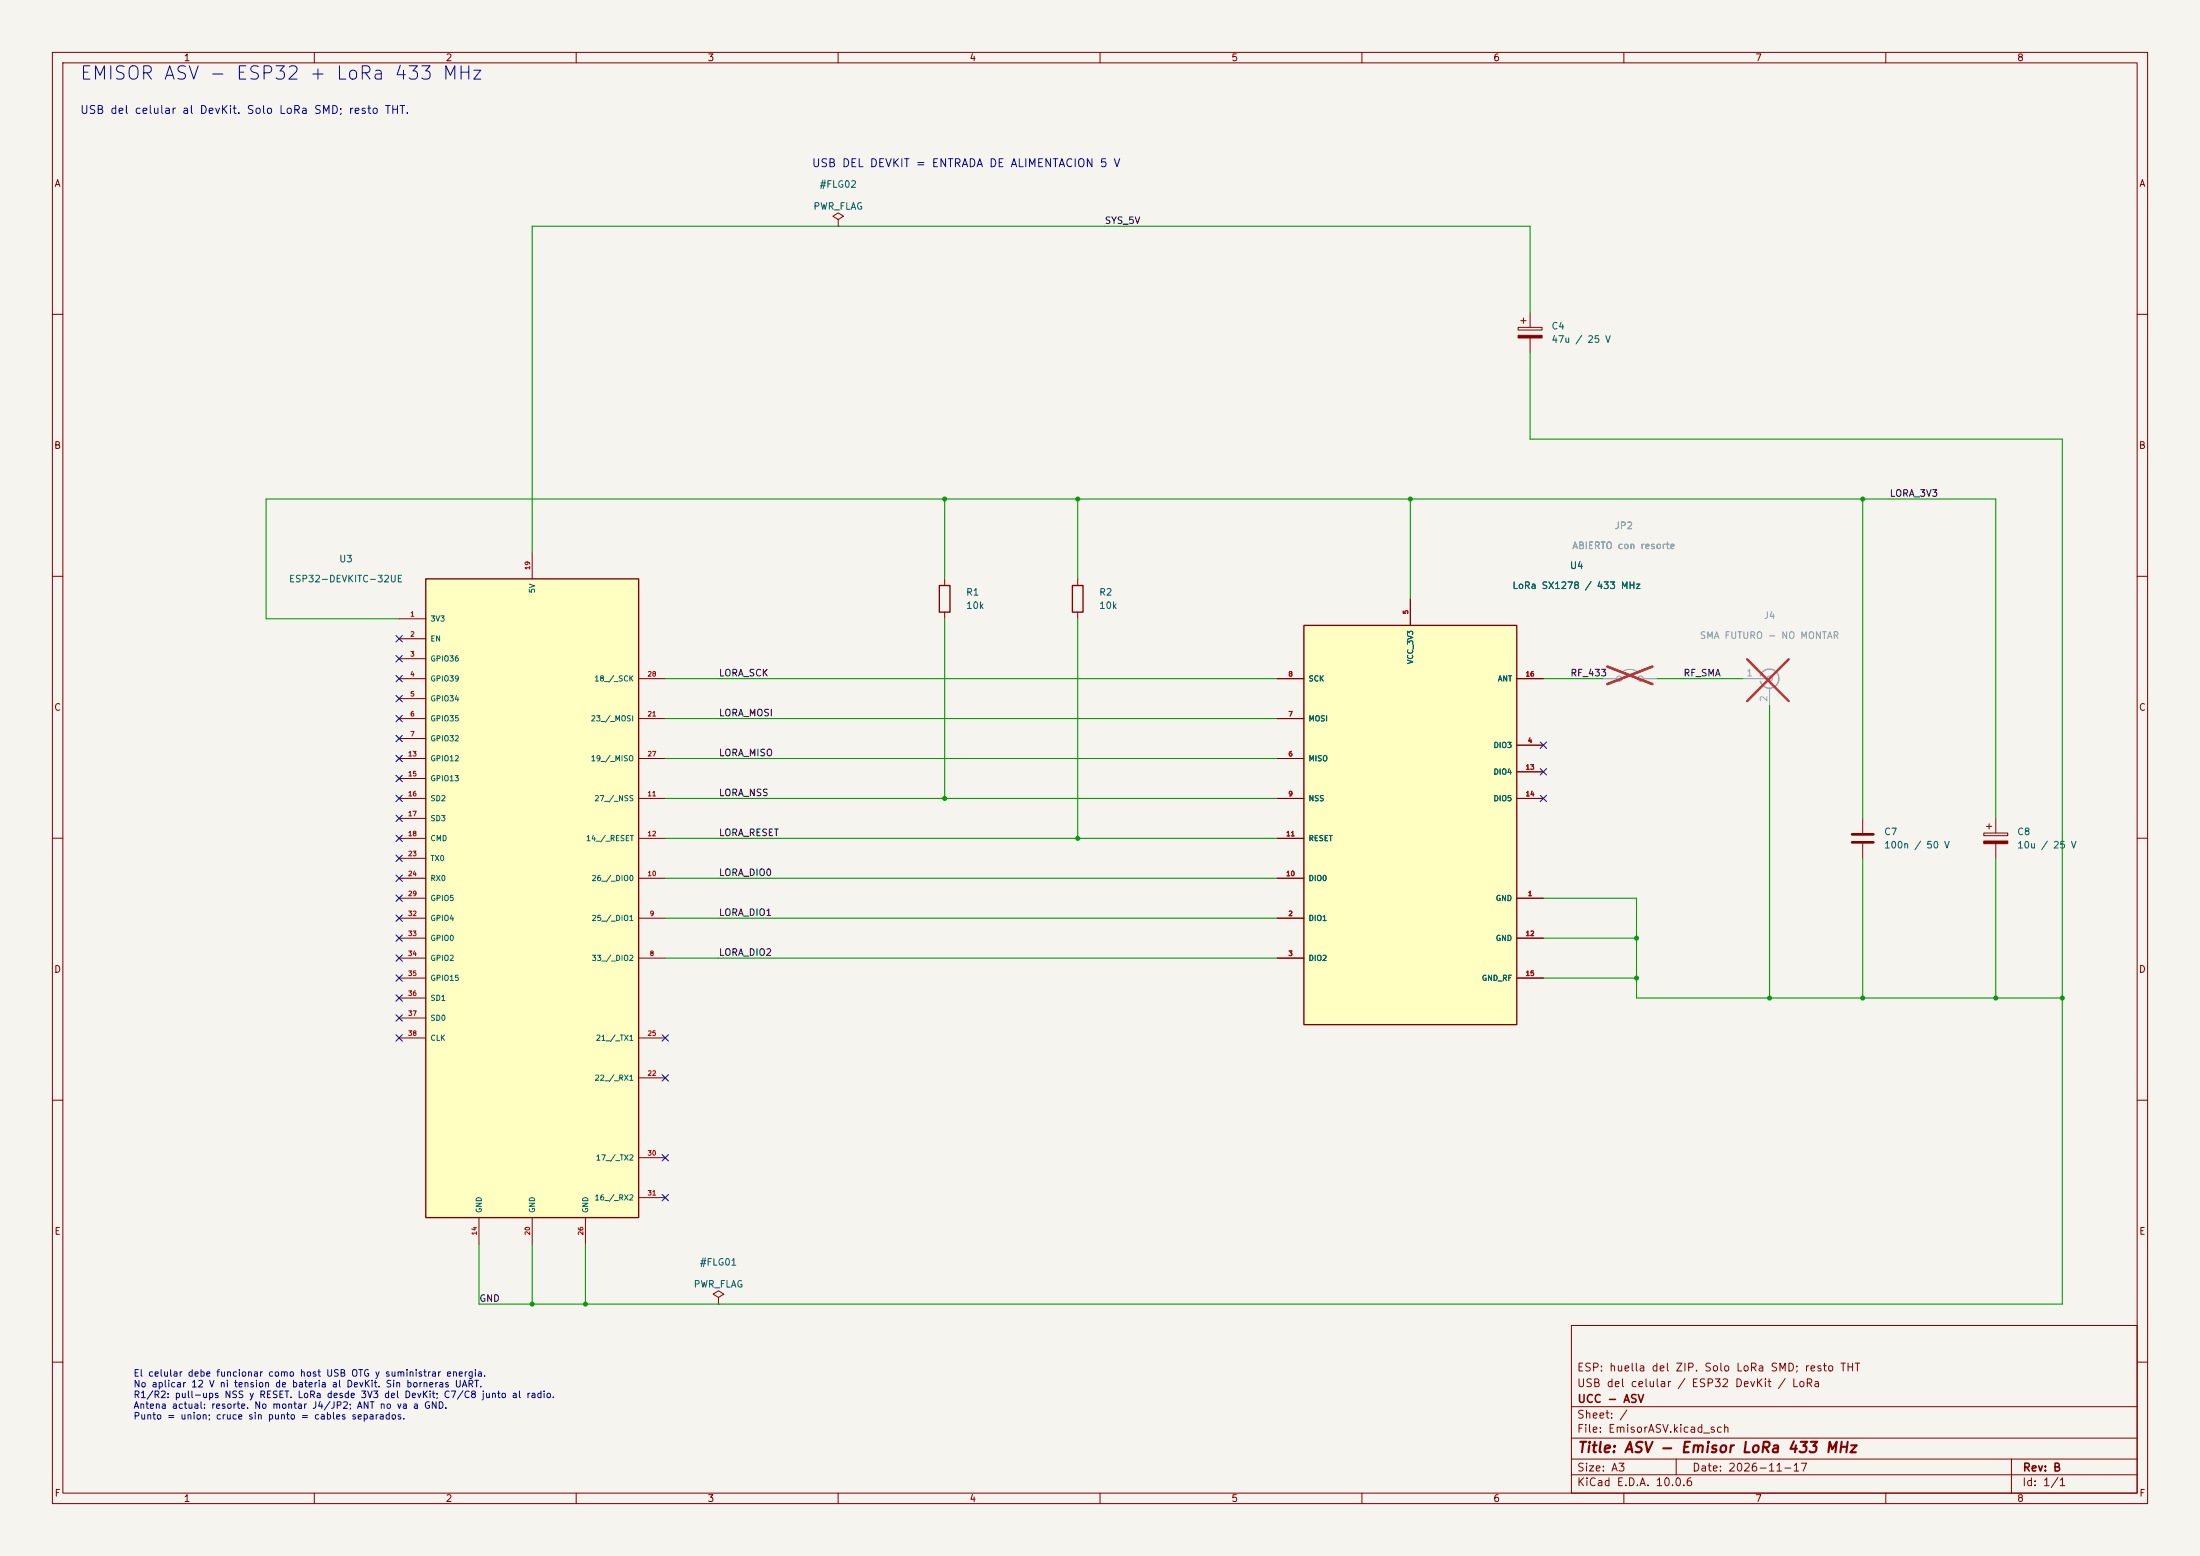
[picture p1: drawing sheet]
(kicad_sch (version 20250114) (generator "eeschema") (paper "A3") (title_block (title "ASV - Emisor LoRa 433 MHz") (date "2026-11-17") (rev "B") (company "UCC - ASV") (comment 1 "USB del celular / ESP32 DevKit / LoRa") (comment 2 "ESP: huella del ZIP. Solo LoRa SMD; resto THT"))
(lib_symbols
(symbol "ASV_Emisor:ESP32_DEVKITC_32UE" (pin_names (offset 0.8)) (in_bom yes) (on_board yes) (property "Reference" "U" (at 0 0 0) (effects (font (size 1.27 1.27)) (hide yes))) (property "Value" "ESP32_DEVKITC_32UE" (at 0 0 0) (effects (font (size 1.27 1.27)) (hide yes))) (property "Footprint" "" (at 0 0 0) (effects (font (size 1.27 1.27)) (hide yes))) (property "Datasheet" "" (at 0 0 0) (effects (font (size 1.27 1.27)) (hide yes))) (symbol "ESP32_DEVKITC_32UE_0_1" (rectangle (start -20.32 60.96) (end 20.32 -60.96) (stroke (width 0.254) (type default)) (fill (type background)))) (symbol "ESP32_DEVKITC_32UE_1_1" (pin bidirectional line (at 25.4 41.91 180) (length 5.08) (name "18 / SCK" (effects (font (size 1.016 1.016)))) (number "28" (effects (font (size 0.889 0.889))))) (pin bidirectional line (at 25.4 34.29 180) (length 5.08) (name "23 / MOSI" (effects (font (size 1.016 1.016)))) (number "21" (effects (font (size 0.889 0.889))))) (pin bidirectional line (at 25.4 26.67 180) (length 5.08) (name "19 / MISO" (effects (font (size 1.016 1.016)))) (number "27" (effects (font (size 0.889 0.889))))) (pin bidirectional line (at 25.4 19.05 180) (length 5.08) (name "27 / NSS" (effects (font (size 1.016 1.016)))) (number "11" (effects (font (size 0.889 0.889))))) (pin bidirectional line (at 25.4 11.43 180) (length 5.08) (name "14 / RESET" (effects (font (size 1.016 1.016)))) (number "12" (effects (font (size 0.889 0.889))))) (pin bidirectional line (at 25.4 3.81 180) (length 5.08) (name "26 / DIO0" (effects (font (size 1.016 1.016)))) (number "10" (effects (font (size 0.889 0.889))))) (pin bidirectional line (at 25.4 -3.81 180) (length 5.08) (name "25 / DIO1" (effects (font (size 1.016 1.016)))) (number "9" (effects (font (size 0.889 0.889))))) (pin bidirectional line (at 25.4 -11.43 180) (length 5.08) (name "33 / DIO2" (effects (font (size 1.016 1.016)))) (number "8" (effects (font (size 0.889 0.889))))) (pin bidirectional line (at 25.4 -26.67 180) (length 5.08) (name "21 / TX1" (effects (font (size 1.016 1.016)))) (number "25" (effects (font (size 0.889 0.889))))) (pin bidirectional line (at 25.4 -34.29 180) (length 5.08) (name "22 / RX1" (effects (font (size 1.016 1.016)))) (number "22" (effects (font (size 0.889 0.889))))) (pin bidirectional line (at 25.4 -49.53 180) (length 5.08) (name "17 / TX2" (effects (font (size 1.016 1.016)))) (number "30" (effects (font (size 0.889 0.889))))) (pin bidirectional line (at 25.4 -57.15 180) (length 5.08) (name "16 / RX2" (effects (font (size 1.016 1.016)))) (number "31" (effects (font (size 0.889 0.889))))) (pin power_in line (at 0 66.04 270) (length 5.08) (name "5V" (effects (font (size 1.016 1.016)))) (number "19" (effects (font (size 0.889 0.889))))) (pin power_in line (at -10.16 -66.04 90) (length 5.08) (name "GND" (effects (font (size 1.016 1.016)))) (number "14" (effects (font (size 0.889 0.889))))) (pin power_in line (at 0 -66.04 90) (length 5.08) (name "GND" (effects (font (size 1.016 1.016)))) (number "20" (effects (font (size 0.889 0.889))))) (pin power_in line (at 10.16 -66.04 90) (length 5.08) (name "GND" (effects (font (size 1.016 1.016)))) (number "26" (effects (font (size 0.889 0.889))))) (pin power_out line (at -25.4 53.34 0) (length 5.08) (name "3V3" (effects (font (size 1.016 1.016)))) (number "1" (effects (font (size 0.889 0.889))))) (pin input line (at -25.4 49.53 0) (length 5.08) (name "EN" (effects (font (size 1.016 1.016)))) (number "2" (effects (font (size 0.889 0.889))))) (pin input line (at -25.4 45.72 0) (length 5.08) (name "GPIO36" (effects (font (size 1.016 1.016)))) (number "3" (effects (font (size 0.889 0.889))))) (pin input line (at -25.4 41.91 0) (length 5.08) (name "GPIO39" (effects (font (size 1.016 1.016)))) (number "4" (effects (font (size 0.889 0.889))))) (pin input line (at -25.4 38.1 0) (length 5.08) (name "GPIO34" (effects (font (size 1.016 1.016)))) (number "5" (effects (font (size 0.889 0.889))))) (pin input line (at -25.4 34.29 0) (length 5.08) (name "GPIO35" (effects (font (size 1.016 1.016)))) (number "6" (effects (font (size 0.889 0.889))))) (pin bidirectional line (at -25.4 30.48 0) (length 5.08) (name "GPIO32" (effects (font (size 1.016 1.016)))) (number "7" (effects (font (size 0.889 0.889))))) (pin bidirectional line (at -25.4 26.67 0) (length 5.08) (name "GPIO12" (effects (font (size 1.016 1.016)))) (number "13" (effects (font (size 0.889 0.889))))) (pin bidirectional line (at -25.4 22.86 0) (length 5.08) (name "GPIO13" (effects (font (size 1.016 1.016)))) (number "15" (effects (font (size 0.889 0.889))))) (pin bidirectional line (at -25.4 19.05 0) (length 5.08) (name "SD2" (effects (font (size 1.016 1.016)))) (number "16" (effects (font (size 0.889 0.889))))) (pin bidirectional line (at -25.4 15.24 0) (length 5.08) (name "SD3" (effects (font (size 1.016 1.016)))) (number "17" (effects (font (size 0.889 0.889))))) (pin bidirectional line (at -25.4 11.43 0) (length 5.08) (name "CMD" (effects (font (size 1.016 1.016)))) (number "18" (effects (font (size 0.889 0.889))))) (pin bidirectional line (at -25.4 7.62 0) (length 5.08) (name "TX0" (effects (font (size 1.016 1.016)))) (number "23" (effects (font (size 0.889 0.889))))) (pin bidirectional line (at -25.4 3.81 0) (length 5.08) (name "RX0" (effects (font (size 1.016 1.016)))) (number "24" (effects (font (size 0.889 0.889))))) (pin bidirectional line (at -25.4 0.0 0) (length 5.08) (name "GPIO5" (effects (font (size 1.016 1.016)))) (number "29" (effects (font (size 0.889 0.889))))) (pin bidirectional line (at -25.4 -3.81 0) (length 5.08) (name "GPIO4" (effects (font (size 1.016 1.016)))) (number "32" (effects (font (size 0.889 0.889))))) (pin bidirectional line (at -25.4 -7.62 0) (length 5.08) (name "GPIO0" (effects (font (size 1.016 1.016)))) (number "33" (effects (font (size 0.889 0.889))))) (pin bidirectional line (at -25.4 -11.43 0) (length 5.08) (name "GPIO2" (effects (font (size 1.016 1.016)))) (number "34" (effects (font (size 0.889 0.889))))) (pin bidirectional line (at -25.4 -15.24 0) (length 5.08) (name "GPIO15" (effects (font (size 1.016 1.016)))) (number "35" (effects (font (size 0.889 0.889))))) (pin bidirectional line (at -25.4 -19.05 0) (length 5.08) (name "SD1" (effects (font (size 1.016 1.016)))) (number "36" (effects (font (size 0.889 0.889))))) (pin bidirectional line (at -25.4 -22.86 0) (length 5.08) (name "SD0" (effects (font (size 1.016 1.016)))) (number "37" (effects (font (size 0.889 0.889))))) (pin bidirectional line (at -25.4 -26.67 0) (length 5.08) (name "CLK" (effects (font (size 1.016 1.016)))) (number "38" (effects (font (size 0.889 0.889)))))))
(symbol "ASV_Emisor:XL1278_SMT_433_VERIFICAR" (pin_names (offset 0.8)) (in_bom yes) (on_board yes) (property "Reference" "U" (at 0 0 0) (effects (font (size 1.27 1.27)) (hide yes))) (property "Value" "XL1278_SMT_433_VERIFICAR" (at 0 0 0) (effects (font (size 1.27 1.27)) (hide yes))) (property "Footprint" "" (at 0 0 0) (effects (font (size 1.27 1.27)) (hide yes))) (property "Datasheet" "" (at 0 0 0) (effects (font (size 1.27 1.27)) (hide yes))) (symbol "XL1278_SMT_433_VERIFICAR_0_1" (rectangle (start -20.32 38.1) (end 20.32 -38.1) (stroke (width 0.254) (type default)) (fill (type background)))) (symbol "XL1278_SMT_433_VERIFICAR_1_1" (pin input line (at -25.4 27.94 0) (length 5.08) (name "SCK" (effects (font (size 1.016 1.016)))) (number "8" (effects (font (size 0.889 0.889))))) (pin input line (at -25.4 20.32 0) (length 5.08) (name "MOSI" (effects (font (size 1.016 1.016)))) (number "7" (effects (font (size 0.889 0.889))))) (pin output line (at -25.4 12.7 0) (length 5.08) (name "MISO" (effects (font (size 1.016 1.016)))) (number "6" (effects (font (size 0.889 0.889))))) (pin input line (at -25.4 5.08 0) (length 5.08) (name "NSS" (effects (font (size 1.016 1.016)))) (number "9" (effects (font (size 0.889 0.889))))) (pin input line (at -25.4 -2.54 0) (length 5.08) (name "RESET" (effects (font (size 1.016 1.016)))) (number "11" (effects (font (size 0.889 0.889))))) (pin bidirectional line (at -25.4 -10.16 0) (length 5.08) (name "DIO0" (effects (font (size 1.016 1.016)))) (number "10" (effects (font (size 0.889 0.889))))) (pin bidirectional line (at -25.4 -17.78 0) (length 5.08) (name "DIO1" (effects (font (size 1.016 1.016)))) (number "2" (effects (font (size 0.889 0.889))))) (pin bidirectional line (at -25.4 -25.4 0) (length 5.08) (name "DIO2" (effects (font (size 1.016 1.016)))) (number "3" (effects (font (size 0.889 0.889))))) (pin power_in line (at 0 43.18 270) (length 5.08) (name "VCC 3V3" (effects (font (size 1.016 1.016)))) (number "5" (effects (font (size 0.889 0.889))))) (pin passive line (at 25.4 27.94 180) (length 5.08) (name "ANT" (effects (font (size 1.016 1.016)))) (number "16" (effects (font (size 0.889 0.889))))) (pin bidirectional line (at 25.4 15.24 180) (length 5.08) (name "DIO3" (effects (font (size 1.016 1.016)))) (number "4" (effects (font (size 0.889 0.889))))) (pin bidirectional line (at 25.4 10.16 180) (length 5.08) (name "DIO4" (effects (font (size 1.016 1.016)))) (number "13" (effects (font (size 0.889 0.889))))) (pin bidirectional line (at 25.4 5.08 180) (length 5.08) (name "DIO5" (effects (font (size 1.016 1.016)))) (number "14" (effects (font (size 0.889 0.889))))) (pin power_in line (at 25.4 -13.97 180) (length 5.08) (name "GND" (effects (font (size 1.016 1.016)))) (number "1" (effects (font (size 0.889 0.889))))) (pin power_in line (at 25.4 -21.59 180) (length 5.08) (name "GND" (effects (font (size 1.016 1.016)))) (number "12" (effects (font (size 0.889 0.889))))) (pin power_in line (at 25.4 -29.21 180) (length 5.08) (name "GND RF" (effects (font (size 1.016 1.016)))) (number "15" (effects (font (size 0.889 0.889)))))))
(symbol "ASV_Emisor:R78E5V_1A" (pin_names (offset 0.8)) (in_bom yes) (on_board yes) (property "Reference" "U" (at 0 0 0) (effects (font (size 1.27 1.27)) (hide yes))) (property "Value" "R78E5V_1A" (at 0 0 0) (effects (font (size 1.27 1.27)) (hide yes))) (property "Footprint" "" (at 0 0 0) (effects (font (size 1.27 1.27)) (hide yes))) (property "Datasheet" "" (at 0 0 0) (effects (font (size 1.27 1.27)) (hide yes))) (symbol "R78E5V_1A_0_1" (rectangle (start -13.97 7.62) (end 13.97 -7.62) (stroke (width 0.254) (type default)) (fill (type background)))) (symbol "R78E5V_1A_1_1" (pin power_in line (at -19.05 0 0) (length 5.08) (name "VIN" (effects (font (size 1.016 1.016)))) (number "1" (effects (font (size 0.889 0.889))))) (pin power_out line (at 19.05 0 180) (length 5.08) (name "5V OUT" (effects (font (size 1.016 1.016)))) (number "3" (effects (font (size 0.889 0.889))))) (pin power_in line (at 0 -12.7 90) (length 5.08) (name "GND" (effects (font (size 1.016 1.016)))) (number "2" (effects (font (size 0.889 0.889)))))))
(symbol "ASV_Emisor:LD1117V33_TO220" (pin_names (offset 0.8)) (in_bom yes) (on_board yes) (property "Reference" "U" (at 0 0 0) (effects (font (size 1.27 1.27)) (hide yes))) (property "Value" "LD1117V33_TO220" (at 0 0 0) (effects (font (size 1.27 1.27)) (hide yes))) (property "Footprint" "" (at 0 0 0) (effects (font (size 1.27 1.27)) (hide yes))) (property "Datasheet" "" (at 0 0 0) (effects (font (size 1.27 1.27)) (hide yes))) (symbol "LD1117V33_TO220_0_1" (rectangle (start -10.16 6.35) (end 10.16 -6.35) (stroke (width 0.254) (type default)) (fill (type background)))) (symbol "LD1117V33_TO220_1_1" (pin power_in line (at -15.24 2.54 0) (length 5.08) (name "IN" (effects (font (size 1.016 1.016)))) (number "3" (effects (font (size 0.889 0.889))))) (pin power_out line (at 15.24 2.54 180) (length 5.08) (name "OUT" (effects (font (size 1.016 1.016)))) (number "2" (effects (font (size 0.889 0.889))))) (pin power_in line (at 0 -11.43 90) (length 5.08) (name "GND" (effects (font (size 1.016 1.016)))) (number "1" (effects (font (size 0.889 0.889)))))))
(symbol "ASV_Emisor:UART_3V3" (pin_names (offset 0.8)) (in_bom yes) (on_board yes) (property "Reference" "U" (at 0 0 0) (effects (font (size 1.27 1.27)) (hide yes))) (property "Value" "UART_3V3" (at 0 0 0) (effects (font (size 1.27 1.27)) (hide yes))) (property "Footprint" "" (at 0 0 0) (effects (font (size 1.27 1.27)) (hide yes))) (property "Datasheet" "" (at 0 0 0) (effects (font (size 1.27 1.27)) (hide yes))) (symbol "UART_3V3_0_1" (rectangle (start -13.97 8.89) (end 13.97 -8.89) (stroke (width 0.254) (type default)) (fill (type background)))) (symbol "UART_3V3_1_1" (pin passive line (at -19.05 3.81 0) (length 5.08) (name "A RX STM32" (effects (font (size 1.016 1.016)))) (number "2" (effects (font (size 0.889 0.889))))) (pin passive line (at -19.05 -3.81 0) (length 5.08) (name "DE TX STM32" (effects (font (size 1.016 1.016)))) (number "3" (effects (font (size 0.889 0.889))))) (pin passive line (at 19.05 0 180) (length 5.08) (name "GND" (effects (font (size 1.016 1.016)))) (number "1" (effects (font (size 0.889 0.889)))))))
(symbol "ASV_Emisor:BATERIA_12V" (pin_names (offset 0.8)) (in_bom yes) (on_board yes) (property "Reference" "U" (at 0 0 0) (effects (font (size 1.27 1.27)) (hide yes))) (property "Value" "BATERIA_12V" (at 0 0 0) (effects (font (size 1.27 1.27)) (hide yes))) (property "Footprint" "" (at 0 0 0) (effects (font (size 1.27 1.27)) (hide yes))) (property "Datasheet" "" (at 0 0 0) (effects (font (size 1.27 1.27)) (hide yes))) (symbol "BATERIA_12V_0_1" (rectangle (start -7.62 6.35) (end 7.62 -6.35) (stroke (width 0.254) (type default)) (fill (type background)))) (symbol "BATERIA_12V_1_1" (pin passive line (at 12.7 2.54 180) (length 5.08) (name "BAT+" (effects (font (size 1.016 1.016)))) (number "1" (effects (font (size 0.889 0.889))))) (pin passive line (at 12.7 -2.54 180) (length 5.08) (name "BAT-" (effects (font (size 1.016 1.016)))) (number "2" (effects (font (size 0.889 0.889)))))))
(symbol "ASV_Emisor:Puente_2P" (pin_names (offset 0.8)) (in_bom yes) (on_board yes) (property "Reference" "U" (at 0 0 0) (effects (font (size 1.27 1.27)) (hide yes))) (property "Value" "Puente_2P" (at 0 0 0) (effects (font (size 1.27 1.27)) (hide yes))) (property "Footprint" "" (at 0 0 0) (effects (font (size 1.27 1.27)) (hide yes))) (property "Datasheet" "" (at 0 0 0) (effects (font (size 1.27 1.27)) (hide yes))) (symbol "Puente_2P_0_1" (rectangle (start -2.54 2.54) (end 2.54 -2.54) (stroke (width 0.254) (type default)) (fill (type background)))) (symbol "Puente_2P_1_1" (pin passive line (at -7.62 0 0) (length 5.08) (name "1" (effects (font (size 1.016 1.016)))) (number "1" (effects (font (size 0.889 0.889))))) (pin passive line (at 7.62 0 180) (length 5.08) (name "2" (effects (font (size 1.016 1.016)))) (number "2" (effects (font (size 0.889 0.889)))))))
(symbol "Device:R" (pin_numbers (hide yes)) (pin_names (offset 0)) (exclude_from_sim no) (in_bom yes) (on_board yes) (in_pos_files yes) (duplicate_pin_numbers_are_jumpers no) (property "Reference" "R" (at 2.032 0 90) (show_name no) (do_not_autoplace no) (effects (font (size 1.27 1.27)))) (property "Value" "R" (at 0 0 90) (show_name no) (do_not_autoplace no) (effects (font (size 1.27 1.27)))) (property "Footprint" "" (at -1.778 0 90) (show_name no) (do_not_autoplace no) (hide yes) (effects (font (size 1.27 1.27)))) (property "Datasheet" "" (at 0 0 0) (show_name no) (do_not_autoplace no) (hide yes) (effects (font (size 1.27 1.27)))) (property "Description" "Resistor" (at 0 0 0) (show_name no) (do_not_autoplace no) (hide yes) (effects (font (size 1.27 1.27)))) (property "ki_keywords" "R res resistor" (at 0 0 0) (show_name no) (do_not_autoplace no) (hide yes) (effects (font (size 1.27 1.27)))) (property "ki_fp_filters" "R_*" (at 0 0 0) (show_name no) (do_not_autoplace no) (hide yes) (effects (font (size 1.27 1.27)))) (symbol "R_0_1" (rectangle (start -1.016 -2.54) (end 1.016 2.54) (stroke (width 0.254) (type default)) (fill (type none)))) (symbol "R_1_1" (pin passive line (at 0 3.81 270) (length 1.27) (name "" (effects (font (size 1.27 1.27)))) (number "1" (effects (font (size 1.27 1.27))))) (pin passive line (at 0 -3.81 90) (length 1.27) (name "" (effects (font (size 1.27 1.27)))) (number "2" (effects (font (size 1.27 1.27)))))) (embedded_fonts no))
(symbol "Device:C" (pin_numbers (hide yes)) (pin_names (offset 0.254)) (exclude_from_sim no) (in_bom yes) (on_board yes) (in_pos_files yes) (duplicate_pin_numbers_are_jumpers no) (property "Reference" "C" (at 0.635 2.54 0) (show_name no) (do_not_autoplace no) (effects (font (size 1.27 1.27)) (justify left))) (property "Value" "C" (at 0.635 -2.54 0) (show_name no) (do_not_autoplace no) (effects (font (size 1.27 1.27)) (justify left))) (property "Footprint" "" (at 0.9652 -3.81 0) (show_name no) (do_not_autoplace no) (hide yes) (effects (font (size 1.27 1.27)))) (property "Datasheet" "" (at 0 0 0) (show_name no) (do_not_autoplace no) (hide yes) (effects (font (size 1.27 1.27)))) (property "Description" "Unpolarized capacitor" (at 0 0 0) (show_name no) (do_not_autoplace no) (hide yes) (effects (font (size 1.27 1.27)))) (property "ki_keywords" "cap capacitor" (at 0 0 0) (show_name no) (do_not_autoplace no) (hide yes) (effects (font (size 1.27 1.27)))) (property "ki_fp_filters" "C_*" (at 0 0 0) (show_name no) (do_not_autoplace no) (hide yes) (effects (font (size 1.27 1.27)))) (symbol "C_0_1" (polyline (pts (xy -2.032 0.762) (xy 2.032 0.762)) (stroke (width 0.508) (type default)) (fill (type none))) (polyline (pts (xy -2.032 -0.762) (xy 2.032 -0.762)) (stroke (width 0.508) (type default)) (fill (type none)))) (symbol "C_1_1" (pin passive line (at 0 3.81 270) (length 2.794) (name "" (effects (font (size 1.27 1.27)))) (number "1" (effects (font (size 1.27 1.27))))) (pin passive line (at 0 -3.81 90) (length 2.794) (name "" (effects (font (size 1.27 1.27)))) (number "2" (effects (font (size 1.27 1.27)))))) (embedded_fonts no))
(symbol "Device:C_Polarized" (pin_numbers (hide yes)) (pin_names (offset 0.254)) (exclude_from_sim no) (in_bom yes) (on_board yes) (in_pos_files yes) (duplicate_pin_numbers_are_jumpers no) (property "Reference" "C" (at 0.635 2.54 0) (show_name no) (do_not_autoplace no) (effects (font (size 1.27 1.27)) (justify left))) (property "Value" "C_Polarized" (at 0.635 -2.54 0) (show_name no) (do_not_autoplace no) (effects (font (size 1.27 1.27)) (justify left))) (property "Footprint" "" (at 0.9652 -3.81 0) (show_name no) (do_not_autoplace no) (hide yes) (effects (font (size 1.27 1.27)))) (property "Datasheet" "" (at 0 0 0) (show_name no) (do_not_autoplace no) (hide yes) (effects (font (size 1.27 1.27)))) (property "Description" "Polarized capacitor" (at 0 0 0) (show_name no) (do_not_autoplace no) (hide yes) (effects (font (size 1.27 1.27)))) (property "ki_keywords" "cap capacitor" (at 0 0 0) (show_name no) (do_not_autoplace no) (hide yes) (effects (font (size 1.27 1.27)))) (property "ki_fp_filters" "CP_*" (at 0 0 0) (show_name no) (do_not_autoplace no) (hide yes) (effects (font (size 1.27 1.27)))) (symbol "C_Polarized_0_1" (rectangle (start -2.286 0.508) (end 2.286 1.016) (stroke (width 0) (type default)) (fill (type none))) (polyline (pts (xy -1.778 2.286) (xy -0.762 2.286)) (stroke (width 0) (type default)) (fill (type none))) (polyline (pts (xy -1.27 2.794) (xy -1.27 1.778)) (stroke (width 0) (type default)) (fill (type none))) (rectangle (start 2.286 -0.508) (end -2.286 -1.016) (stroke (width 0) (type default)) (fill (type outline)))) (symbol "C_Polarized_1_1" (pin passive line (at 0 3.81 270) (length 2.794) (name "" (effects (font (size 1.27 1.27)))) (number "1" (effects (font (size 1.27 1.27))))) (pin passive line (at 0 -3.81 90) (length 2.794) (name "" (effects (font (size 1.27 1.27)))) (number "2" (effects (font (size 1.27 1.27)))))) (embedded_fonts no))
(symbol "Device:D_Schottky" (pin_numbers (hide yes)) (pin_names (offset 1.016) (hide yes)) (exclude_from_sim no) (in_bom yes) (on_board yes) (in_pos_files yes) (duplicate_pin_numbers_are_jumpers no) (property "Reference" "D" (at 0 2.54 0) (show_name no) (do_not_autoplace no) (effects (font (size 1.27 1.27)))) (property "Value" "D_Schottky" (at 0 -2.54 0) (show_name no) (do_not_autoplace no) (effects (font (size 1.27 1.27)))) (property "Footprint" "" (at 0 0 0) (show_name no) (do_not_autoplace no) (hide yes) (effects (font (size 1.27 1.27)))) (property "Datasheet" "" (at 0 0 0) (show_name no) (do_not_autoplace no) (hide yes) (effects (font (size 1.27 1.27)))) (property "Description" "Schottky diode" (at 0 0 0) (show_name no) (do_not_autoplace no) (hide yes) (effects (font (size 1.27 1.27)))) (property "ki_keywords" "diode Schottky" (at 0 0 0) (show_name no) (do_not_autoplace no) (hide yes) (effects (font (size 1.27 1.27)))) (property "ki_fp_filters" "TO-???* *_Diode_* *SingleDiode* D_*" (at 0 0 0) (show_name no) (do_not_autoplace no) (hide yes) (effects (font (size 1.27 1.27)))) (symbol "D_Schottky_0_1" (polyline (pts (xy -1.905 0.635) (xy -1.905 1.27) (xy -1.27 1.27) (xy -1.27 -1.27) (xy -0.635 -1.27) (xy -0.635 -0.635)) (stroke (width 0.254) (type default)) (fill (type none))) (polyline (pts (xy 1.27 1.27) (xy 1.27 -1.27) (xy -1.27 0) (xy 1.27 1.27)) (stroke (width 0.254) (type default)) (fill (type none))) (polyline (pts (xy 1.27 0) (xy -1.27 0)) (stroke (width 0) (type default)) (fill (type none)))) (symbol "D_Schottky_1_1" (pin passive line (at -3.81 0 0) (length 2.54) (name "K" (effects (font (size 1.27 1.27)))) (number "1" (effects (font (size 1.27 1.27))))) (pin passive line (at 3.81 0 180) (length 2.54) (name "A" (effects (font (size 1.27 1.27)))) (number "2" (effects (font (size 1.27 1.27)))))) (embedded_fonts no))
(symbol "Device:D_Zener" (pin_numbers (hide yes)) (pin_names (offset 1.016) (hide yes)) (exclude_from_sim no) (in_bom yes) (on_board yes) (in_pos_files yes) (duplicate_pin_numbers_are_jumpers no) (property "Reference" "D" (at 0 2.54 0) (show_name no) (do_not_autoplace no) (effects (font (size 1.27 1.27)))) (property "Value" "D_Zener" (at 0 -2.54 0) (show_name no) (do_not_autoplace no) (effects (font (size 1.27 1.27)))) (property "Footprint" "" (at 0 0 0) (show_name no) (do_not_autoplace no) (hide yes) (effects (font (size 1.27 1.27)))) (property "Datasheet" "" (at 0 0 0) (show_name no) (do_not_autoplace no) (hide yes) (effects (font (size 1.27 1.27)))) (property "Description" "Zener diode" (at 0 0 0) (show_name no) (do_not_autoplace no) (hide yes) (effects (font (size 1.27 1.27)))) (property "ki_keywords" "diode" (at 0 0 0) (show_name no) (do_not_autoplace no) (hide yes) (effects (font (size 1.27 1.27)))) (property "ki_fp_filters" "TO-???* *_Diode_* *SingleDiode* D_*" (at 0 0 0) (show_name no) (do_not_autoplace no) (hide yes) (effects (font (size 1.27 1.27)))) (symbol "D_Zener_0_1" (polyline (pts (xy -1.27 -1.27) (xy -1.27 1.27) (xy -0.762 1.27)) (stroke (width 0.254) (type default)) (fill (type none))) (polyline (pts (xy 1.27 0) (xy -1.27 0)) (stroke (width 0) (type default)) (fill (type none))) (polyline (pts (xy 1.27 -1.27) (xy 1.27 1.27) (xy -1.27 0) (xy 1.27 -1.27)) (stroke (width 0.254) (type default)) (fill (type none)))) (symbol "D_Zener_1_1" (pin passive line (at -3.81 0 0) (length 2.54) (name "K" (effects (font (size 1.27 1.27)))) (number "1" (effects (font (size 1.27 1.27))))) (pin passive line (at 3.81 0 180) (length 2.54) (name "A" (effects (font (size 1.27 1.27)))) (number "2" (effects (font (size 1.27 1.27)))))) (embedded_fonts no))
(symbol "Device:Fuse" (pin_numbers (hide yes)) (pin_names (offset 0)) (exclude_from_sim no) (in_bom yes) (on_board yes) (in_pos_files yes) (duplicate_pin_numbers_are_jumpers no) (property "Reference" "F" (at 2.032 0 90) (show_name no) (do_not_autoplace no) (effects (font (size 1.27 1.27)))) (property "Value" "Fuse" (at -1.905 0 90) (show_name no) (do_not_autoplace no) (effects (font (size 1.27 1.27)))) (property "Footprint" "" (at -1.778 0 90) (show_name no) (do_not_autoplace no) (hide yes) (effects (font (size 1.27 1.27)))) (property "Datasheet" "" (at 0 0 0) (show_name no) (do_not_autoplace no) (hide yes) (effects (font (size 1.27 1.27)))) (property "Description" "Fuse" (at 0 0 0) (show_name no) (do_not_autoplace no) (hide yes) (effects (font (size 1.27 1.27)))) (property "ki_keywords" "fuse" (at 0 0 0) (show_name no) (do_not_autoplace no) (hide yes) (effects (font (size 1.27 1.27)))) (property "ki_fp_filters" "*Fuse*" (at 0 0 0) (show_name no) (do_not_autoplace no) (hide yes) (effects (font (size 1.27 1.27)))) (symbol "Fuse_0_1" (rectangle (start -0.762 -2.54) (end 0.762 2.54) (stroke (width 0.254) (type default)) (fill (type none))) (polyline (pts (xy 0 2.54) (xy 0 -2.54)) (stroke (width 0) (type default)) (fill (type none)))) (symbol "Fuse_1_1" (pin passive line (at 0 3.81 270) (length 1.27) (name "" (effects (font (size 1.27 1.27)))) (number "1" (effects (font (size 1.27 1.27))))) (pin passive line (at 0 -3.81 90) (length 1.27) (name "" (effects (font (size 1.27 1.27)))) (number "2" (effects (font (size 1.27 1.27)))))) (embedded_fonts no))
(symbol "Jumper:Jumper_2_Open" (pin_numbers (hide yes)) (pin_names (offset 0) (hide yes)) (exclude_from_sim no) (in_bom yes) (on_board yes) (in_pos_files yes) (duplicate_pin_numbers_are_jumpers no) (property "Reference" "JP" (at 0 2.794 0) (show_name no) (do_not_autoplace no) (effects (font (size 1.27 1.27)))) (property "Value" "Jumper_2_Open" (at 0 -2.286 0) (show_name no) (do_not_autoplace no) (effects (font (size 1.27 1.27)))) (property "Footprint" "" (at 0 0 0) (show_name no) (do_not_autoplace no) (hide yes) (effects (font (size 1.27 1.27)))) (property "Datasheet" "" (at 0 0 0) (show_name no) (do_not_autoplace no) (hide yes) (effects (font (size 1.27 1.27)))) (property "Description" "Jumper, 2-pole, open" (at 0 0 0) (show_name no) (do_not_autoplace no) (hide yes) (effects (font (size 1.27 1.27)))) (property "ki_keywords" "Jumper SPST" (at 0 0 0) (show_name no) (do_not_autoplace no) (hide yes) (effects (font (size 1.27 1.27)))) (property "ki_fp_filters" "Jumper* TestPoint*2Pads* TestPoint*Bridge*" (at 0 0 0) (show_name no) (do_not_autoplace no) (hide yes) (effects (font (size 1.27 1.27)))) (symbol "Jumper_2_Open_0_0" (circle (center -2.032 0) (radius 0.508) (stroke (width 0) (type default)) (fill (type none))) (circle (center 2.032 0) (radius 0.508) (stroke (width 0) (type default)) (fill (type none)))) (symbol "Jumper_2_Open_0_1" (arc (start -1.524 1.27) (mid 0 1.778) (end 1.524 1.27) (stroke (width 0) (type default)) (fill (type none)))) (symbol "Jumper_2_Open_1_1" (pin passive line (at -5.08 0 0) (length 2.54) (name "A" (effects (font (size 1.27 1.27)))) (number "1" (effects (font (size 1.27 1.27))))) (pin passive line (at 5.08 0 180) (length 2.54) (name "B" (effects (font (size 1.27 1.27)))) (number "2" (effects (font (size 1.27 1.27)))))) (embedded_fonts no))
(symbol "Connector:Conn_Coaxial" (pin_names (offset 1.016) (hide yes)) (exclude_from_sim no) (in_bom yes) (on_board yes) (in_pos_files yes) (duplicate_pin_numbers_are_jumpers no) (property "Reference" "J" (at 0.254 3.048 0) (show_name no) (do_not_autoplace no) (effects (font (size 1.27 1.27)))) (property "Value" "Conn_Coaxial" (at 2.921 0 90) (show_name no) (do_not_autoplace no) (effects (font (size 1.27 1.27)))) (property "Footprint" "" (at 0 0 0) (show_name no) (do_not_autoplace no) (hide yes) (effects (font (size 1.27 1.27)))) (property "Datasheet" "" (at 0 0 0) (show_name no) (do_not_autoplace no) (hide yes) (effects (font (size 1.27 1.27)))) (property "Description" "coaxial connector (BNC, SMA, SMB, SMC, Cinch/RCA, LEMO, ...)" (at 0 0 0) (show_name no) (do_not_autoplace no) (hide yes) (effects (font (size 1.27 1.27)))) (property "ki_keywords" "BNC SMA SMB SMC LEMO coaxial connector CINCH RCA MCX MMCX U.FL UMRF" (at 0 0 0) (show_name no) (do_not_autoplace no) (hide yes) (effects (font (size 1.27 1.27)))) (property "ki_fp_filters" "*BNC* *SMA* *SMB* *SMC* *Cinch* *LEMO* *UMRF* *MCX* *U.FL*" (at 0 0 0) (show_name no) (do_not_autoplace no) (hide yes) (effects (font (size 1.27 1.27)))) (symbol "Conn_Coaxial_0_1" (polyline (pts (xy -2.54 0) (xy -0.508 0)) (stroke (width 0) (type default)) (fill (type none))) (arc (start 1.778 0) (mid 0.222 -1.8079) (end -1.778 -0.508) (stroke (width 0.254) (type default)) (fill (type none))) (arc (start -1.778 0.508) (mid 0.2221 1.8084) (end 1.778 0) (stroke (width 0.254) (type default)) (fill (type none))) (circle (center 0 0) (radius 0.508) (stroke (width 0.2032) (type default)) (fill (type none))) (polyline (pts (xy 0 -2.54) (xy 0 -1.778)) (stroke (width 0) (type default)) (fill (type none)))) (symbol "Conn_Coaxial_1_1" (pin passive line (at -5.08 0 0) (length 2.54) (name "In" (effects (font (size 1.27 1.27)))) (number "1" (effects (font (size 1.27 1.27))))) (pin passive line (at 0 -5.08 90) (length 2.54) (name "Ext" (effects (font (size 1.27 1.27)))) (number "2" (effects (font (size 1.27 1.27)))))) (embedded_fonts no))
(symbol "power:PWR_FLAG" (power global) (pin_numbers (hide yes)) (pin_names (offset 0) (hide yes)) (exclude_from_sim no) (in_bom yes) (on_board yes) (in_pos_files yes) (duplicate_pin_numbers_are_jumpers no) (property "Reference" "#FLG" (at 0 1.905 0) (show_name no) (do_not_autoplace no) (hide yes) (effects (font (size 1.27 1.27)))) (property "Value" "PWR_FLAG" (at 0 3.81 0) (show_name no) (do_not_autoplace no) (effects (font (size 1.27 1.27)))) (property "Footprint" "" (at 0 0 0) (show_name no) (do_not_autoplace no) (hide yes) (effects (font (size 1.27 1.27)))) (property "Datasheet" "" (at 0 0 0) (show_name no) (do_not_autoplace no) (hide yes) (effects (font (size 1.27 1.27)))) (property "Description" "Special symbol for telling ERC where power comes from" (at 0 0 0) (show_name no) (do_not_autoplace no) (hide yes) (effects (font (size 1.27 1.27)))) (property "ki_keywords" "flag power" (at 0 0 0) (show_name no) (do_not_autoplace no) (hide yes) (effects (font (size 1.27 1.27)))) (symbol "PWR_FLAG_0_0" (pin power_out line (at 0 0 90) (length 0) (name "" (effects (font (size 1.27 1.27)))) (number "1" (effects (font (size 1.27 1.27)))))) (symbol "PWR_FLAG_0_1" (polyline (pts (xy 0 0) (xy 0 1.27) (xy -1.016 1.905) (xy 0 2.54) (xy 1.016 1.905) (xy 0 1.27)) (stroke (width 0) (type default)) (fill (type none)))) (embedded_fonts no)))
(text "EMISOR ASV - ESP32 + LoRa 433 MHz" (at 15.24 12.7 0) (effects (font (size 2.54 2.54)) (justify left top)))
(text "USB del celular al DevKit. Solo LoRa SMD; resto THT." (at 15.24 20.32 0) (effects (font (size 1.524 1.524)) (justify left top)))
(symbol (lib_id "ASV_Emisor:ESP32_DEVKITC_32UE") (at 101.6 171.45 0) (unit 1) (in_bom yes) (on_board yes) (dnp no) (property "Reference" "U3" (at 66.04 106.68 0) (effects (font (size 1.27 1.27))))(property "Value" "ESP32-DEVKITC-32UE" (at 66.04 110.49 0) (effects (font (size 1.27 1.27))))(property "Footprint" "ASV_Emisor:ESPRESSIF_ESP32-DEVKITC-32UE" (at 101.6 171.45 0) (effects (font (size 1.27 1.27)) (hide yes)))(property "Datasheet" "" (at 101.6 171.45 0) (effects (font (size 1.27 1.27)) (hide yes))) (pin "28")(pin "21")(pin "27")(pin "11")(pin "12")(pin "10")(pin "9")(pin "8")(pin "25")(pin "22")(pin "30")(pin "31")(pin "19")(pin "14")(pin "20")(pin "26")(pin "1")(pin "2")(pin "3")(pin "4")(pin "5")(pin "6")(pin "7")(pin "13")(pin "15")(pin "16")(pin "17")(pin "18")(pin "23")(pin "24")(pin "29")(pin "32")(pin "33")(pin "34")(pin "35")(pin "36")(pin "37")(pin "38"))
(symbol (lib_id "ASV_Emisor:XL1278_SMT_433_VERIFICAR") (at 269.24 157.48 0) (unit 1) (in_bom yes) (on_board yes) (dnp no) (property "Reference" "U4" (at 301 107.95 0) (effects (font (size 1.27 1.27))))(property "Value" "LoRa SX1278 / 433 MHz" (at 301 111.76 0) (effects (font (size 1.27 1.27))))(property "Footprint" "ASV_Emisor:XL1278_SMT_16P_16.5x17mm_P1.27mm" (at 269.24 157.48 0) (effects (font (size 1.27 1.27)) (hide yes)))(property "Datasheet" "" (at 269.24 157.48 0) (effects (font (size 1.27 1.27)) (hide yes))) (pin "8")(pin "7")(pin "6")(pin "9")(pin "11")(pin "10")(pin "2")(pin "3")(pin "5")(pin "16")(pin "4")(pin "13")(pin "14")(pin "1")(pin "12")(pin "15"))
(symbol (lib_id "Device:C_Polarized") (at 292.1 63.5 0) (unit 1) (in_bom yes) (on_board yes) (dnp no) (property "Reference" "C4" (at 296.1 62.23 0) (effects (font (size 1.27 1.27)) (justify left)))(property "Value" "47u / 25 V" (at 296.1 64.77 0) (effects (font (size 1.27 1.27)) (justify left)))(property "Footprint" "Capacitor_THT:CP_Radial_D5.0mm_P2.00mm" (at 292.1 63.5 0) (effects (font (size 1.27 1.27)) (hide yes)))(property "Datasheet" "" (at 292.1 63.5 0) (effects (font (size 1.27 1.27)) (hide yes))) (pin "1")(pin "2"))
(label "SYS_5V" (at 210.82 43.18 0) (effects (font (size 1.27 1.27)) (justify left bottom)))
(label "LORA_3V3" (at 360.68 95.25 0) (effects (font (size 1.27 1.27)) (justify left bottom)))
(label "GND" (at 91.44 248.92 0) (effects (font (size 1.27 1.27)) (justify left bottom)))
(label "LORA_SCK" (at 137.16 129.54 0) (effects (font (size 1.27 1.27)) (justify left bottom)))
(label "LORA_MOSI" (at 137.16 137.16 0) (effects (font (size 1.27 1.27)) (justify left bottom)))
(label "LORA_MISO" (at 137.16 144.78 0) (effects (font (size 1.27 1.27)) (justify left bottom)))
(label "LORA_NSS" (at 137.16 152.4 0) (effects (font (size 1.27 1.27)) (justify left bottom)))
(label "LORA_RESET" (at 137.16 160.02 0) (effects (font (size 1.27 1.27)) (justify left bottom)))
(label "LORA_DIO0" (at 137.16 167.64 0) (effects (font (size 1.27 1.27)) (justify left bottom)))
(label "LORA_DIO1" (at 137.16 175.26 0) (effects (font (size 1.27 1.27)) (justify left bottom)))
(label "LORA_DIO2" (at 137.16 182.88 0) (effects (font (size 1.27 1.27)) (justify left bottom)))
(symbol (lib_id "Device:R") (at 180.34 114.3 0) (unit 1) (in_bom yes) (on_board yes) (dnp no) (property "Reference" "R1" (at 184.34 113.03 0) (effects (font (size 1.27 1.27)) (justify left)))(property "Value" "10k" (at 184.34 115.57 0) (effects (font (size 1.27 1.27)) (justify left)))(property "Footprint" "Resistor_THT:R_Axial_DIN0207_L6.3mm_D2.5mm_P7.62mm_Horizontal" (at 180.34 114.3 0) (effects (font (size 1.27 1.27)) (hide yes)))(property "Datasheet" "" (at 180.34 114.3 0) (effects (font (size 1.27 1.27)) (hide yes))) (pin "1")(pin "2"))
(symbol (lib_id "Device:R") (at 205.74 114.3 0) (unit 1) (in_bom yes) (on_board yes) (dnp no) (property "Reference" "R2" (at 209.74 113.03 0) (effects (font (size 1.27 1.27)) (justify left)))(property "Value" "10k" (at 209.74 115.57 0) (effects (font (size 1.27 1.27)) (justify left)))(property "Footprint" "Resistor_THT:R_Axial_DIN0207_L6.3mm_D2.5mm_P7.62mm_Horizontal" (at 205.74 114.3 0) (effects (font (size 1.27 1.27)) (hide yes)))(property "Datasheet" "" (at 205.74 114.3 0) (effects (font (size 1.27 1.27)) (hide yes))) (pin "1")(pin "2"))
(no_connect (at 294.64 142.24))
(no_connect (at 294.64 147.32))
(no_connect (at 294.64 152.4))
(no_connect (at 127.0 198.12))
(no_connect (at 127.0 205.74))
(no_connect (at 127.0 220.98))
(no_connect (at 127.0 228.6))
(no_connect (at 76.2 121.92))
(no_connect (at 76.2 125.73))
(no_connect (at 76.2 129.54))
(no_connect (at 76.2 133.35))
(no_connect (at 76.2 137.16))
(no_connect (at 76.2 140.97))
(no_connect (at 76.2 144.78))
(no_connect (at 76.2 148.59))
(no_connect (at 76.2 152.4))
(no_connect (at 76.2 156.21))
(no_connect (at 76.2 160.02))
(no_connect (at 76.2 163.83))
(no_connect (at 76.2 167.64))
(no_connect (at 76.2 171.45))
(no_connect (at 76.2 175.26))
(no_connect (at 76.2 179.07))
(no_connect (at 76.2 182.88))
(no_connect (at 76.2 186.69))
(no_connect (at 76.2 190.5))
(no_connect (at 76.2 194.31))
(no_connect (at 76.2 198.12))
(symbol (lib_id "Connector:Conn_Coaxial") (at 337.82 129.54 0) (unit 1) (in_bom yes) (on_board yes) (dnp yes) (property "Reference" "J4" (at 337.82 117.475 0) (effects (font (size 1.27 1.27))))(property "Value" "SMA FUTURO - NO MONTAR" (at 337.82 121.285 0) (effects (font (size 1.27 1.27))))(property "Footprint" "Connector_Coaxial:SMA_Amphenol_132134_Vertical" (at 337.82 129.54 0) (effects (font (size 1.27 1.27)) (hide yes)))(property "Datasheet" "" (at 337.82 129.54 0) (effects (font (size 1.27 1.27)) (hide yes))) (pin "1")(pin "2"))
(symbol (lib_id "Jumper:Jumper_2_Open") (at 311.15 129.54 0) (unit 1) (in_bom yes) (on_board yes) (dnp yes) (property "Reference" "JP2" (at 310 100.33 0) (effects (font (size 1.27 1.27))))(property "Value" "ABIERTO con resorte" (at 310 104.14 0) (effects (font (size 1.27 1.27))))(property "Footprint" "Connector_PinHeader_2.54mm:PinHeader_1x02_P2.54mm_Vertical" (at 311.15 129.54 0) (effects (font (size 1.27 1.27)) (hide yes)))(property "Datasheet" "" (at 311.15 129.54 0) (effects (font (size 1.27 1.27)) (hide yes))) (pin "1")(pin "2"))
(label "RF_433" (at 299.72 129.54 0) (effects (font (size 1.27 1.27)) (justify left bottom)))
(label "RF_SMA" (at 321.31 129.54 0) (effects (font (size 1.27 1.27)) (justify left bottom)))
(symbol (lib_id "Device:C") (at 355.6 160.02 0) (unit 1) (in_bom yes) (on_board yes) (dnp no) (property "Reference" "C7" (at 359.6 158.75 0) (effects (font (size 1.27 1.27)) (justify left)))(property "Value" "100n / 50 V" (at 359.6 161.29000000000002 0) (effects (font (size 1.27 1.27)) (justify left)))(property "Footprint" "Capacitor_THT:C_Disc_D5.0mm_W2.5mm_P5.00mm" (at 355.6 160.02 0) (effects (font (size 1.27 1.27)) (hide yes)))(property "Datasheet" "" (at 355.6 160.02 0) (effects (font (size 1.27 1.27)) (hide yes))) (pin "1")(pin "2"))
(symbol (lib_id "Device:C_Polarized") (at 381 160.02 0) (unit 1) (in_bom yes) (on_board yes) (dnp no) (property "Reference" "C8" (at 385 158.75 0) (effects (font (size 1.27 1.27)) (justify left)))(property "Value" "10u / 25 V" (at 385 161.29000000000002 0) (effects (font (size 1.27 1.27)) (justify left)))(property "Footprint" "Capacitor_THT:CP_Radial_D5.0mm_P2.00mm" (at 381 160.02 0) (effects (font (size 1.27 1.27)) (hide yes)))(property "Datasheet" "" (at 381 160.02 0) (effects (font (size 1.27 1.27)) (hide yes))) (pin "1")(pin "2"))
(symbol (lib_id "power:PWR_FLAG") (at 137.16 248.92 0) (unit 1) (in_bom yes) (on_board yes) (dnp no) (property "Reference" "#FLG01" (at 137.16 240.92 0) (effects (font (size 1.27 1.27))))(property "Value" "PWR_FLAG" (at 137.16 245.10999999999999 0) (effects (font (size 1.27 1.27))))(property "Footprint" "" (at 137.16 248.92 0) (effects (font (size 1.27 1.27)) (hide yes)))(property "Datasheet" "" (at 137.16 248.92 0) (effects (font (size 1.27 1.27)) (hide yes))) (pin "1"))
(symbol (lib_id "power:PWR_FLAG") (at 160.02 43.18 0) (unit 1) (in_bom yes) (on_board yes) (dnp no) (property "Reference" "#FLG02" (at 160.02 35.18 0) (effects (font (size 1.27 1.27))))(property "Value" "PWR_FLAG" (at 160.02 39.37 0) (effects (font (size 1.27 1.27))))(property "Footprint" "" (at 160.02 43.18 0) (effects (font (size 1.27 1.27)) (hide yes)))(property "Datasheet" "" (at 160.02 43.18 0) (effects (font (size 1.27 1.27)) (hide yes))) (pin "1"))
(text "USB DEL DEVKIT = ENTRADA DE ALIMENTACION 5 V" (at 154.94 30.48 0) (effects (font (size 1.524 1.524)) (justify left top)))
(text "El celular debe funcionar como host USB OTG y suministrar energia.\nNo aplicar 12 V ni tension de bateria al DevKit. Sin borneras UART.\nR1/R2: pull-ups NSS y RESET. LoRa desde 3V3 del DevKit; C7/C8 junto al radio.\nAntena actual: resorte. No montar J4/JP2; ANT no va a GND.\nPunto = union; cruce sin punto = cables separados." (at 25.4 261.62 0) (effects (font (size 1.27 1.27)) (justify left top)))
(junction (at 101.6 248.92) (diameter 0.762) (color 0 0 0 0))
(junction (at 111.76 248.92) (diameter 0.762) (color 0 0 0 0))
(junction (at 205.74 160.02) (diameter 0.762) (color 0 0 0 0))
(junction (at 393.7 190.5) (diameter 0.762) (color 0 0 0 0))
(junction (at 312.42 179.07) (diameter 0.762) (color 0 0 0 0))
(junction (at 180.34 95.25) (diameter 0.762) (color 0 0 0 0))
(junction (at 381 190.5) (diameter 0.762) (color 0 0 0 0))
(junction (at 205.74 95.25) (diameter 0.762) (color 0 0 0 0))
(junction (at 269.24 95.25) (diameter 0.762) (color 0 0 0 0))
(junction (at 180.34 152.4) (diameter 0.762) (color 0 0 0 0))
(junction (at 355.6 190.5) (diameter 0.762) (color 0 0 0 0))
(junction (at 312.42 186.69) (diameter 0.762) (color 0 0 0 0))
(junction (at 355.6 95.25) (diameter 0.762) (color 0 0 0 0))
(junction (at 337.82 190.5) (diameter 0.762) (color 0 0 0 0))
(wire (pts (xy 50.8 95.25) (xy 50.8 118.11)) (stroke (width 0.2032) (type default)))
(wire (pts (xy 50.8 95.25) (xy 180.34 95.25)) (stroke (width 0.2032) (type default)))
(wire (pts (xy 50.8 118.11) (xy 76.2 118.11)) (stroke (width 0.2032) (type default)))
(wire (pts (xy 91.44 237.49) (xy 91.44 248.92)) (stroke (width 0.2032) (type default)))
(wire (pts (xy 91.44 248.92) (xy 101.6 248.92)) (stroke (width 0.2032) (type default)))
(wire (pts (xy 101.6 43.18) (xy 101.6 105.41)) (stroke (width 0.2032) (type default)))
(wire (pts (xy 101.6 43.18) (xy 160.02 43.18)) (stroke (width 0.2032) (type default)))
(wire (pts (xy 101.6 237.49) (xy 101.6 248.92)) (stroke (width 0.2032) (type default)))
(wire (pts (xy 101.6 248.92) (xy 111.76 248.92)) (stroke (width 0.2032) (type default)))
(wire (pts (xy 111.76 237.49) (xy 111.76 248.92)) (stroke (width 0.2032) (type default)))
(wire (pts (xy 111.76 248.92) (xy 137.16 248.92)) (stroke (width 0.2032) (type default)))
(wire (pts (xy 127.0 129.54) (xy 137.16 129.54)) (stroke (width 0.2032) (type default)))
(wire (pts (xy 127.0 137.16) (xy 137.16 137.16)) (stroke (width 0.2032) (type default)))
(wire (pts (xy 127.0 144.78) (xy 137.16 144.78)) (stroke (width 0.2032) (type default)))
(wire (pts (xy 127.0 152.4) (xy 137.16 152.4)) (stroke (width 0.2032) (type default)))
(wire (pts (xy 127.0 160.02) (xy 137.16 160.02)) (stroke (width 0.2032) (type default)))
(wire (pts (xy 127.0 167.64) (xy 137.16 167.64)) (stroke (width 0.2032) (type default)))
(wire (pts (xy 127.0 175.26) (xy 137.16 175.26)) (stroke (width 0.2032) (type default)))
(wire (pts (xy 127.0 182.88) (xy 137.16 182.88)) (stroke (width 0.2032) (type default)))
(wire (pts (xy 137.16 129.54) (xy 243.84 129.54)) (stroke (width 0.2032) (type default)))
(wire (pts (xy 137.16 137.16) (xy 243.84 137.16)) (stroke (width 0.2032) (type default)))
(wire (pts (xy 137.16 144.78) (xy 243.84 144.78)) (stroke (width 0.2032) (type default)))
(wire (pts (xy 137.16 152.4) (xy 180.34 152.4)) (stroke (width 0.2032) (type default)))
(wire (pts (xy 137.16 160.02) (xy 205.74 160.02)) (stroke (width 0.2032) (type default)))
(wire (pts (xy 137.16 167.64) (xy 243.84 167.64)) (stroke (width 0.2032) (type default)))
(wire (pts (xy 137.16 175.26) (xy 243.84 175.26)) (stroke (width 0.2032) (type default)))
(wire (pts (xy 137.16 182.88) (xy 243.84 182.88)) (stroke (width 0.2032) (type default)))
(wire (pts (xy 137.16 248.92) (xy 393.7 248.92)) (stroke (width 0.2032) (type default)))
(wire (pts (xy 160.02 43.18) (xy 210.82 43.18)) (stroke (width 0.2032) (type default)))
(wire (pts (xy 180.34 95.25) (xy 180.34 110.49)) (stroke (width 0.2032) (type default)))
(wire (pts (xy 180.34 95.25) (xy 205.74 95.25)) (stroke (width 0.2032) (type default)))
(wire (pts (xy 180.34 118.11) (xy 180.34 152.4)) (stroke (width 0.2032) (type default)))
(wire (pts (xy 180.34 152.4) (xy 243.84 152.4)) (stroke (width 0.2032) (type default)))
(wire (pts (xy 205.74 95.25) (xy 205.74 110.49)) (stroke (width 0.2032) (type default)))
(wire (pts (xy 205.74 95.25) (xy 269.24 95.25)) (stroke (width 0.2032) (type default)))
(wire (pts (xy 205.74 118.11) (xy 205.74 160.02)) (stroke (width 0.2032) (type default)))
(wire (pts (xy 205.74 160.02) (xy 243.84 160.02)) (stroke (width 0.2032) (type default)))
(wire (pts (xy 210.82 43.18) (xy 292.1 43.18)) (stroke (width 0.2032) (type default)))
(wire (pts (xy 269.24 95.25) (xy 269.24 114.3)) (stroke (width 0.2032) (type default)))
(wire (pts (xy 269.24 95.25) (xy 355.6 95.25)) (stroke (width 0.2032) (type default)))
(wire (pts (xy 292.1 43.18) (xy 292.1 59.69)) (stroke (width 0.2032) (type default)))
(wire (pts (xy 292.1 67.31) (xy 292.1 83.82)) (stroke (width 0.2032) (type default)))
(wire (pts (xy 292.1 83.82) (xy 393.7 83.82)) (stroke (width 0.2032) (type default)))
(wire (pts (xy 294.64 129.54) (xy 299.72 129.54)) (stroke (width 0.2032) (type default)))
(wire (pts (xy 294.64 171.45) (xy 312.42 171.45)) (stroke (width 0.2032) (type default)))
(wire (pts (xy 294.64 179.07) (xy 312.42 179.07)) (stroke (width 0.2032) (type default)))
(wire (pts (xy 294.64 186.69) (xy 312.42 186.69)) (stroke (width 0.2032) (type default)))
(wire (pts (xy 299.72 129.54) (xy 306.07 129.54)) (stroke (width 0.2032) (type default)))
(wire (pts (xy 312.42 171.45) (xy 312.42 179.07)) (stroke (width 0.2032) (type default)))
(wire (pts (xy 312.42 179.07) (xy 312.42 186.69)) (stroke (width 0.2032) (type default)))
(wire (pts (xy 312.42 186.69) (xy 312.42 190.5)) (stroke (width 0.2032) (type default)))
(wire (pts (xy 312.42 190.5) (xy 337.82 190.5)) (stroke (width 0.2032) (type default)))
(wire (pts (xy 316.23 129.54) (xy 321.31 129.54)) (stroke (width 0.2032) (type default)))
(wire (pts (xy 321.31 129.54) (xy 332.74 129.54)) (stroke (width 0.2032) (type default)))
(wire (pts (xy 337.82 134.62) (xy 337.82 190.5)) (stroke (width 0.2032) (type default)))
(wire (pts (xy 337.82 190.5) (xy 355.6 190.5)) (stroke (width 0.2032) (type default)))
(wire (pts (xy 355.6 95.25) (xy 355.6 156.21)) (stroke (width 0.2032) (type default)))
(wire (pts (xy 355.6 95.25) (xy 360.68 95.25)) (stroke (width 0.2032) (type default)))
(wire (pts (xy 355.6 163.83) (xy 355.6 190.5)) (stroke (width 0.2032) (type default)))
(wire (pts (xy 355.6 190.5) (xy 381 190.5)) (stroke (width 0.2032) (type default)))
(wire (pts (xy 360.68 95.25) (xy 381 95.25)) (stroke (width 0.2032) (type default)))
(wire (pts (xy 381 95.25) (xy 381.0 156.21)) (stroke (width 0.2032) (type default)))
(wire (pts (xy 381.0 163.83) (xy 381 190.5)) (stroke (width 0.2032) (type default)))
(wire (pts (xy 381 190.5) (xy 393.7 190.5)) (stroke (width 0.2032) (type default)))
(wire (pts (xy 393.7 83.82) (xy 393.7 190.5)) (stroke (width 0.2032) (type default)))
(wire (pts (xy 393.7 190.5) (xy 393.7 248.92)) (stroke (width 0.2032) (type default)))
(sheet_instances (path "" (page "1"))))
